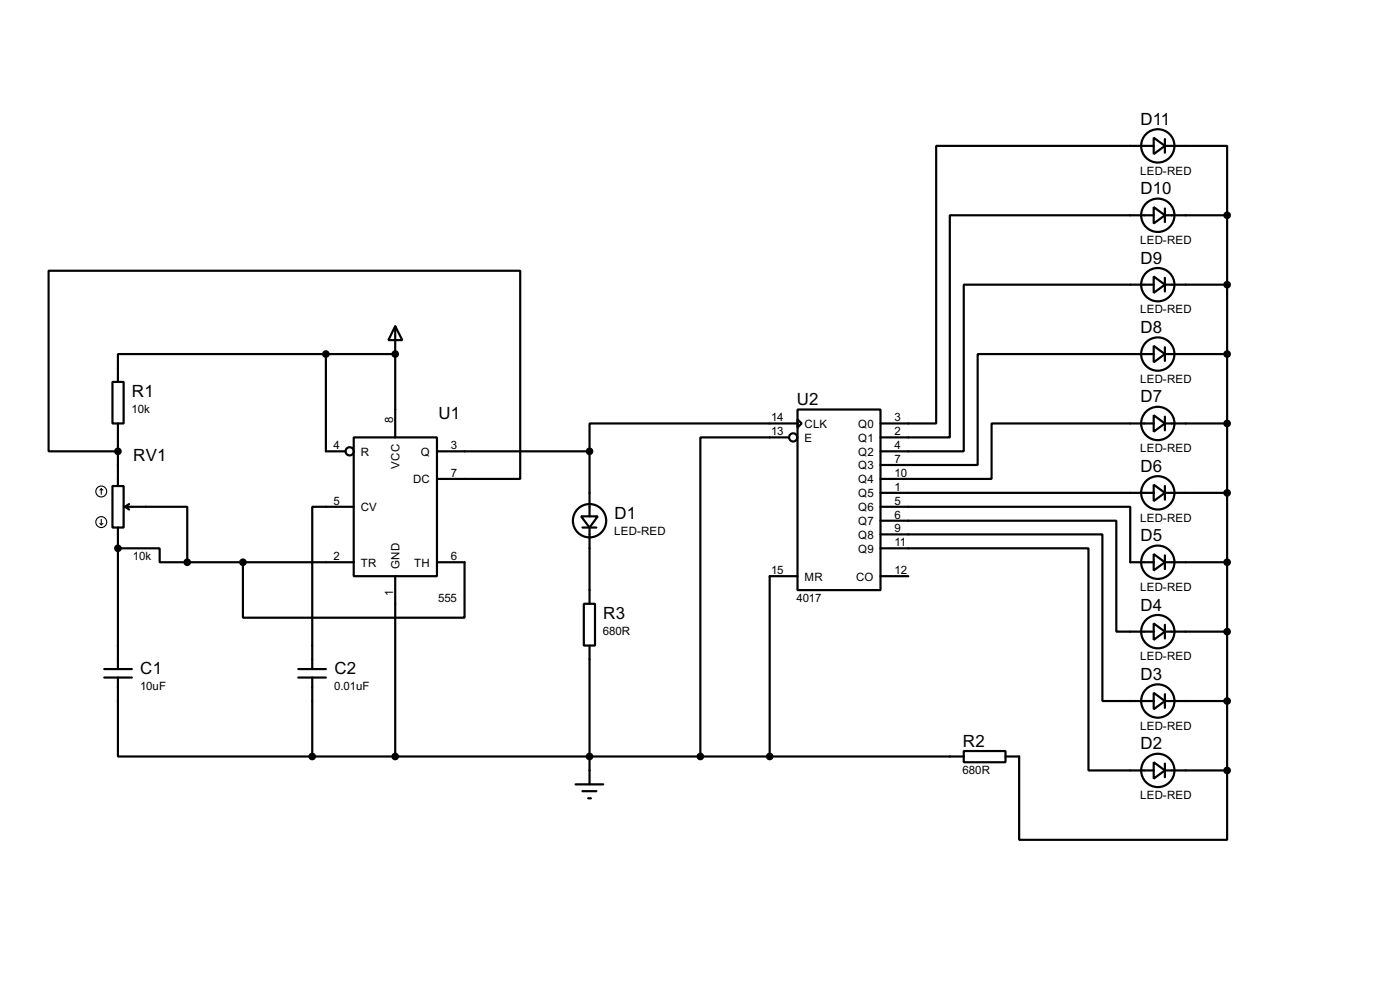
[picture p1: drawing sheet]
<svg xmlns="http://www.w3.org/2000/svg" width="256mm" height="180mm" viewBox="0 0 256 180" stroke-linecap="round" stroke-linejoin="round" font-family="sans-serif">
<g fill="none" stroke="#000" stroke-width=".4">
<path d="M211.4 37.9l2 1.5-2 1.5zM211.4 25.2l2 1.5-2 1.5zM211.4 39.4h-37.4v40.7h-12.7M211.4 26.7h-39.9v50.8h-10.2M213.4 26.7h11.4v12.7M213.4 39.4h11.4M213.4 25.5v2.5M213.4 38.2v2.5M224.8 39.4v101.6M72.4 59.7l1.3 2.6h-2.5zM72.4 59.7v20.4M211.4 50.6l2 1.5-2 1.5z"/>
<path d="M211.4 52.1h-34.8v30.5h-15.3M213.4 52.1h11.4M213.4 50.9v2.5M20.6 69.9h2.1v7.6h-2.1zM21.6 77.5v11.5M59.7 64.8h-38.1v5.1M59.7 64.8v17.8h3.6M59.7 64.8h12.7M146.1 75h15.2v33h-15.2zM146.1 76.8l.8 .7-.8 .8zM146.1 77.5h-38.1v5.1M211.4 76l2 1.5-2 1.5z"/>
<path d="M211.4 63.3l2 1.5-2 1.5zM211.4 77.5h-29.7v10.2h-20.4M211.4 64.8h-32.3v20.3h-17.8M213.4 64.8h11.4M213.4 77.5h11.4M213.4 63.6v2.5M213.4 76.3v2.5M20.6 89h2.1v7.6h-2.1zM21.6 82.6h-12.7v-33h86.4v38.1h-15.2M21.6 96.6v25.9M22.9 92.8h11.4v10.1M22.9 92.8l.8 .5"/>
<path d="M23.7 92.3l-.8 .5M64.8 80.1h15.3v25.4h-15.3zM64.8 92.8h-7.6v29.7M80.1 82.6h27.9M106.5 94.5h3l-1.5 2.1zM106.7 96.6h2.6M108 82.6v11.9M108 96.6v13.9M144.6 80.1h-16.3v58.4M161.3 97.8h40.7v30.5h9.4M161.3 95.3h43.2v20.3h6.9M161.3 92.8h45.8v10.1h4.3"/>
<path d="M161.3 90.2h50.1M211.4 88.7l2 1.5-2 1.5zM213.4 90.2h11.4M213.4 89v2.5M21.6 100.4h7.7v2.5h5M34.3 102.9h30.5M44.5 102.9v10.2h40.6v-10.2h-5M72.4 105.5v33M107 110.5h2v7.7h-2zM108 118.2v25.4M146.1 105.5h-5.1v33M161.3 100.4h38.1v40.6h12"/>
<path d="M161.3 105.5h5.1M211.4 114.1l2 1.5-2 1.5zM211.4 101.4l2 1.5-2 1.5zM213.4 102.9h11.4M213.4 115.6h11.4M213.4 101.7v2.5M213.4 114.4v2.5M19.1 124h5.1M19.1 122.5h5.1M21.6 124v14.5h35.6M54.7 124h5M54.7 122.5h5"/>
<path d="M57.2 138.5h119.4M57.2 124v14.5M176.6 137.5h7.6v2h-7.6zM184.2 138.5h2.5v15.2h38.1v-12.7M211.4 126.8l2 1.5-2 1.5zM211.4 139.5l2 1.5-2 1.5zM213.4 128.3h11.4M213.4 127.1v2.5M213.4 139.8v2.5M105.5 143.6h5M106.7 144.8h2.6M107.8 146.1h.5"/>
<path d="M213.4 141h11.4"/>
<circle cx="212.1" cy="39.4" r="3.1"/>
<circle cx="212.1" cy="26.7" r="3.1"/>
<circle cx="212.1" cy="52.1" r="3.1"/>
<circle cx="212.1" cy="64.8" r="3.1"/>
<circle cx="212.1" cy="77.5" r="3.1"/>
<circle cx="64" cy="82.6" r=".75"/>
<circle cx="108" cy="95.3" r="3.1"/>
<circle cx="145.3" cy="80.1" r=".75"/>
<circle cx="212.1" cy="90.2" r="3.1"/>
<circle cx="212.1" cy="115.6" r="3.1"/>
<circle cx="212.1" cy="102.9" r="3.1"/>
<circle cx="212.1" cy="128.3" r="3.1"/>
<circle cx="212.1" cy="141" r="3.1"/>
</g>
<g fill="#000">
<circle cx="72.4" cy="64.8" r=".2"/>
<circle cx="21.6" cy="100.4" r=".2"/>
</g>
<g fill="none" stroke="#000" stroke-width=".2">
<path d="M18.3 95.8l.3 .3M18.6 89.5l-.3 .2M18.6 89.5l.3 .2M18.6 89.5v1M18.6 95.1v1M18.9 95.8l-.3 .3"/>
<circle cx="18.5" cy="95.6" r="1"/>
<circle cx="18.5" cy="90" r="1"/>
</g>
<g fill="#000" stroke="#000" stroke-width=".4">
<circle cx="224.8" cy="39.4" r=".5"/>
<circle cx="224.8" cy="52.1" r=".5"/>
<circle cx="59.7" cy="64.8" r=".5"/>
<circle cx="72.4" cy="64.8" r=".5"/>
<circle cx="224.8" cy="64.8" r=".5"/>
<circle cx="224.8" cy="77.5" r=".5"/>
<circle cx="21.6" cy="82.6" r=".5"/>
<circle cx="108" cy="82.6" r=".5"/>
<circle cx="224.8" cy="90.2" r=".5"/>
<circle cx="21.6" cy="100.4" r=".5"/>
<circle cx="34.3" cy="102.9" r=".5"/>
<circle cx="44.5" cy="102.9" r=".5"/>
<circle cx="224.8" cy="115.6" r=".5"/>
<circle cx="224.8" cy="102.9" r=".5"/>
<circle cx="57.2" cy="138.5" r=".5"/>
<circle cx="72.4" cy="138.5" r=".5"/>
<circle cx="108" cy="138.5" r=".5"/>
<circle cx="128.3" cy="138.5" r=".5"/>
<circle cx="141" cy="138.5" r=".5"/>
<circle cx="224.8" cy="128.3" r=".5"/>
<circle cx="224.8" cy="141" r=".5"/>
</g>
<g font-size="3.5">
<text x="208.9" y="22.9">D11</text>
<text x="208.9" y="35.6">D10</text>
<text x="208.9" y="48.3">D9</text>
<text x="208.9" y="61">D8</text>
<text x="24.2" y="72.6">R1</text>
<text x="80.3" y="76.7">U1</text>
<text x="146" y="74.1">U2</text>
<text x="208.9" y="73.7">D7</text>
<text x="24.4" y="84.3">RV1</text>
<text x="208.9" y="86.4">D6</text>
<text x="112.6" y="95">D1</text>
<text x="208.9" y="99.1">D5</text>
<text x="110.5" y="113.2">R3</text>
<text x="208.9" y="111.8">D4</text>
<text x="25.7" y="123.4">C1</text>
<text x="61.3" y="123.4">C2</text>
<text x="208.9" y="124.5">D3</text>
<text x="176.4" y="136.7">R2</text>
<text x="208.9" y="137.2">D2</text>
</g>
<g font-size="2.4">
<text x="208.9" y="31.9">LED-RED</text>
<text x="208.9" y="44.6">LED-RED</text>
<text x="208.9" y="57.4">LED-RED</text>
<text x="208.9" y="70.1">LED-RED</text>
<text x="24.1" y="75.5">10k</text>
<text x="72" y="77.5" transform="rotate(-90 72 77.5)">8</text>
<text x="141.3" y="77.1">14</text>
<text x="163.9" y="77.1">3</text>
<text x="61.1" y="82.2">4</text>
<text x="66.1" y="83.4">R</text>
<text x="77.1" y="83.4">Q</text>
<text x="82.6" y="82.2">3</text>
<text x="141.3" y="79.7">13</text>
<text x="147.4" y="78.3">CLK</text>
<text x="147.4" y="80.8">E</text>
<text x="157.2" y="78.3">Q0</text>
<text x="157.2" y="80.8">Q1</text>
<text x="157.2" y="83.4">Q2</text>
<text x="163.9" y="79.7">2</text>
<text x="163.9" y="82.2">4</text>
<text x="208.9" y="82.8">LED-RED</text>
<text x="73.2" y="85.8" transform="rotate(-90 73.2 85.8)">VCC</text>
<text x="75.7" y="88.5">DC</text>
<text x="82.6" y="87.3">7</text>
<text x="157.2" y="85.9">Q3</text>
<text x="157.2" y="88.5">Q4</text>
<text x="163.9" y="84.7">7</text>
<text x="163.9" y="87.3">10</text>
<text x="163.9" y="89.8">1</text>
<text x="61.1" y="92.4">5</text>
<text x="66.1" y="93.6">CV</text>
<text x="157.2" y="91">Q5</text>
<text x="157.2" y="93.6">Q6</text>
<text x="163.9" y="92.4">5</text>
<text x="163.9" y="94.9">6</text>
<text x="208.9" y="95.5">LED-RED</text>
<text x="112.5" y="97.9">LED-RED</text>
<text x="157.2" y="96.1">Q7</text>
<text x="157.2" y="98.6">Q8</text>
<text x="157.2" y="101.2">Q9</text>
<text x="163.9" y="97.4">9</text>
<text x="163.9" y="100">11</text>
<text x="24.4" y="102.6">10k</text>
<text x="61.1" y="102.5">2</text>
<text x="66.1" y="103.7">TR</text>
<text x="73.2" y="104.1" transform="rotate(-90 73.2 104.1)">GND</text>
<text x="75.9" y="103.7">TH</text>
<text x="82.6" y="102.5">6</text>
<text x="141.3" y="105.1">15</text>
<text x="147.4" y="106.3">MR</text>
<text x="156.8" y="106.3">CO</text>
<text x="163.9" y="105.1">12</text>
<text x="72" y="109.2" transform="rotate(-90 72 109.2)">1</text>
<text x="80.3" y="110.2">555</text>
<text x="145.9" y="110.2">4017</text>
<text x="208.9" y="108.2">LED-RED</text>
<text x="110.5" y="116.2">680R</text>
<text x="208.9" y="120.9">LED-RED</text>
<text x="25.7" y="126.3">10uF</text>
<text x="61.2" y="126.3">0.01uF</text>
<text x="208.9" y="133.6">LED-RED</text>
<text x="176.4" y="141.7">680R</text>
<text x="208.9" y="146.3">LED-RED</text>
</g>
</svg>
